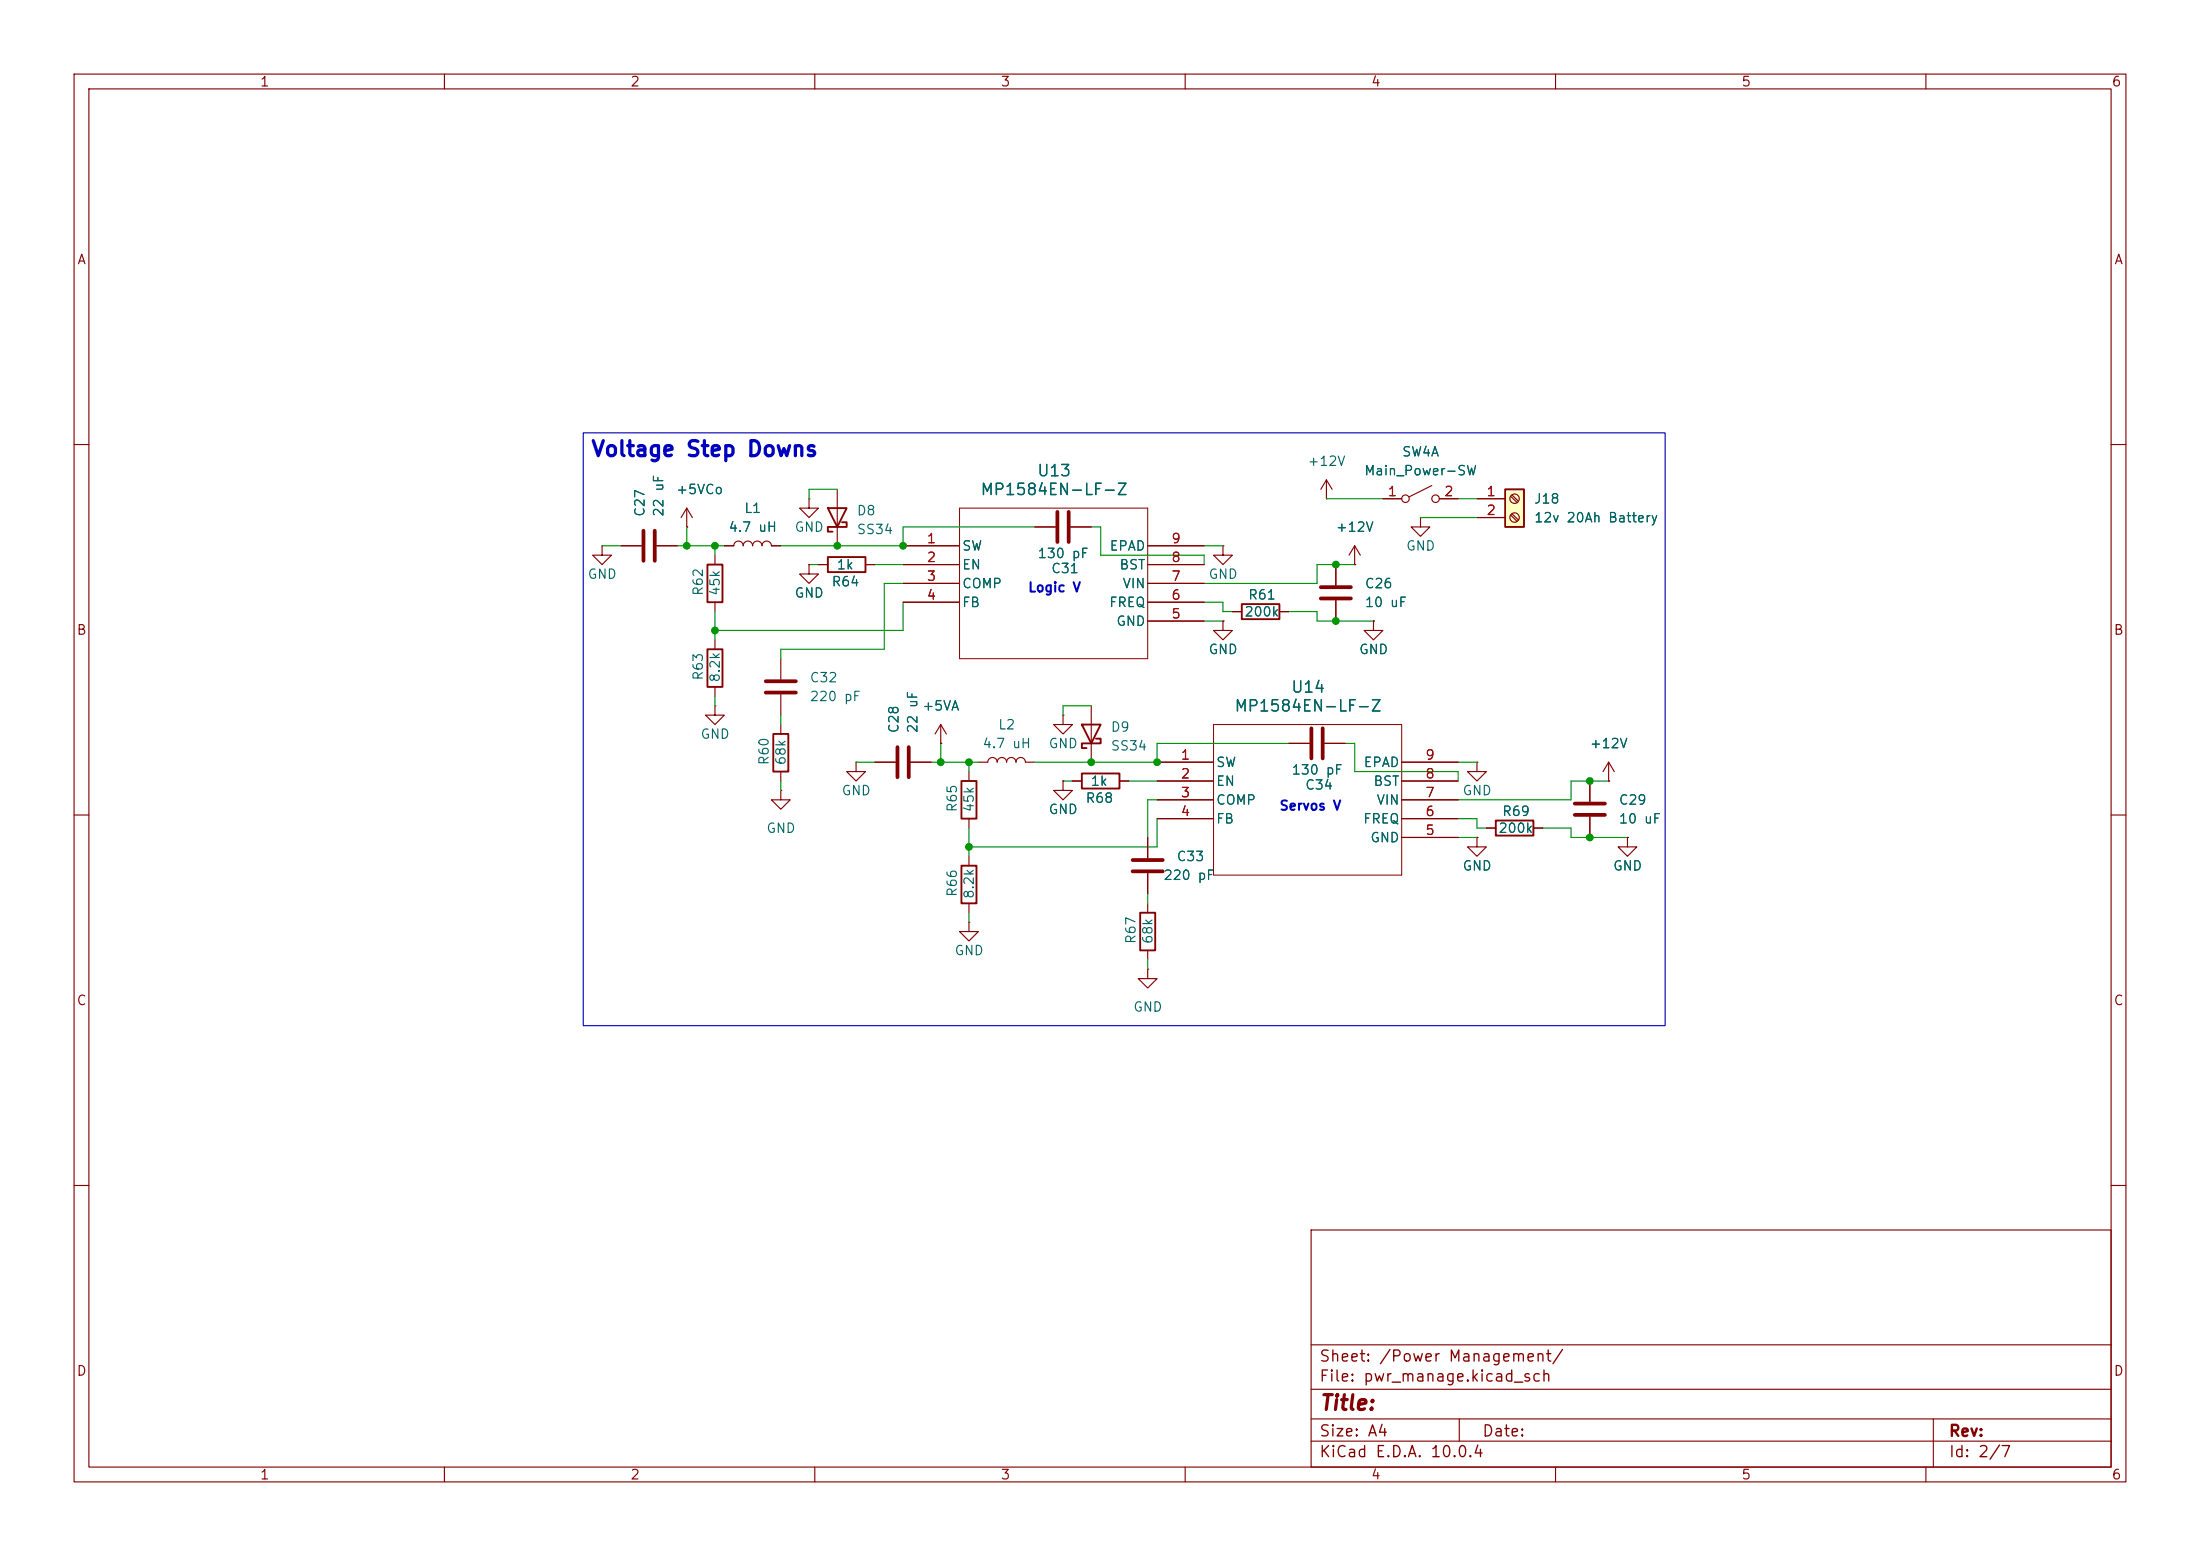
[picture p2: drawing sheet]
<svg xmlns="http://www.w3.org/2000/svg" width="297mm" height="210mm" viewBox="0 0 297 210" stroke-linecap="round" stroke-linejoin="round" font-family="sans-serif">
<g fill="none" stroke="#840000" stroke-width=".15">
<path d="M10 10h277v190h-277zM12 12h273v186h-273zM60 10v2M110 10v2M160 10v2M210 10v2M260 10v2M10 60h2M96.5 74.9v1.3M109.2 67.3v1.3h1.3l-1.3 1.3-1.3-1.3h1.3M109.2 67.3h.1M109.2 76.2v1.3h1.3l-1.3 1.2-1.3-1.2h1.3"/>
<path d="M109.2 76.2h.1M165.1 73.7v1.2h1.3l-1.3 1.3-1.3-1.3h1.3M165.1 73.7h.1M179.1 67.3h.1M179.1 64.8l-.8 1.2M179.1 64.8l.7 1.2M179.1 64.8v2.5M180.3 76.2v2.8M182.9 76.2h.1M182.9 73.7l-.8 1.2M182.9 73.7l.7 1.2M182.9 73.7v2.5"/>
<path d="M186.7 67.3h2.5M191.8 69.9v1.2h1.2l-1.2 1.3-1.3-1.3h1.3M191.8 69.9h.1M193.3 65.5l-3.1 1.6M194.3 67.3h2.5M285 60h2M96.5 81.3v1.3M165.1 83.8v1.3h1.3l-1.3 1.3-1.3-1.3h1.3M165.1 83.8h.1M166.4 82.6h1.2M172.7 82.6h1.3M180.3 81v2.8"/>
<path d="M185.4 83.8v1.3h1.3l-1.3 1.3-1.3-1.3h1.3M185.4 83.8h.1M10 110h2M200.7 111.8h1.2M207 111.8h1.3M217.2 105.4h.1M217.2 102.9l-.8 1.2M217.2 102.9l.7 1.2M217.2 102.9v2.5M219.7 113v1.3h1.3l-1.3 1.3-1.3-1.3h1.3M219.7 113h.1M285 110h2"/>
<path d="M10 160h2M177 166h108v32h-108zM285 160h2M60 198v2M110 198v2M160 198v2M177 194.5h108M177 191.5h108M177 187.5h108M177 181.5h108M197 191.5v3M210 198v2"/>
<path d="M260 198v2M261 191.5v6.5"/>
<circle cx="189.7" cy="67.3" r=".51"/>
<circle cx="193.8" cy="67.3" r=".51"/>
</g>
<path d="M95.5 76.2h2v5.1h-2zM167.6 81.5h5.1v2.1h-5.1zM201.9 110.7h5.1v2.1h-5.1z" fill="none" stroke="#840000" stroke-width=".25"/>
<path d="M178.3 79.2h4.1M178.3 80.8h4.1" fill="none" stroke="#840000" stroke-width=".51"/>
<path d="M203.2 66h2.5v5.1h-2.5z" fill="#ffffc2"/>
<path d="M111.8 75.2h5v2h-5zM111.8 68.6h2.5l-1.3 2.5zM113.7 70.5h.6v.6h-2.5v.7h.6M203.2 66h2.5v5.1h-2.5zM95.5 87.6h2v5.1h-2zM104.4 99.1h2v5h-2zM146 97.8h2.6l-1.3 2.5zM148 99.7h.6v.6h-2.6v.7h.7M129.8 105.4h2v5.1h-2zM129.8 116.8h2v5.1h-2zM146 104.4h5.1v2h-5.1zM153.9 123.2h2.1v5.1h-2.1z" fill="none" stroke="#840000" stroke-width=".25"/>
<g fill="none" stroke="#840000" stroke-width=".15">
<path d="M81.3 73.7v1.2h1.2l-1.2 1.3-1.3-1.3h1.3M81.3 73.7h.1M83.8 73.7h2.8M88.6 73.7h2.8M92.7 71.1h.1M92.7 68.6l-.8 1.3M92.7 68.6l.8 1.3M92.7 68.6v2.5M97.8 73.7h1.3a.64 .64 0 0 1 .6-.7 .64 .64 0 0 1 .6 .7 .64 .64 0 0 1 .7-.7 .64 .64 0 0 1 .6 .7 .64 .64 0 0 1 .6-.7 .64 .64 0 0 1 .7 .7 .64 .64 0 0 1 .6-.7 .64 .64 0 0 1 .6 .7h1.3M109.2 76.2h.1M110.5 76.2h1.3M113 66v7.7"/>
<path d="M116.8 76.2h1.3M121.9 76.2h7.6M121.9 73.7h7.6M121.9 78.7h7.6M139.7 71.1h2.8M144.5 71.1h2.8M154.9 76.2h7.7M154.9 73.7h7.7M154.9 78.7h7.7M180.3 76.2v2.8M182.9 76.2h.1M186.7 67.3h2.5"/>
<path d="M194.3 67.3h2.5M199.4 67.3h3.8M199.4 69.9h3.8M203.9 67l.9 .8M203.9 69.5l.9 .9M204.1 66.8l.9 .8M204.1 69.3l.9 .9M96.5 95.3v1.2h1.3l-1.3 1.3-1.3-1.3h1.3M96.5 95.3h.1M96.5 86.4v1.2M96.5 92.7v1.3M105.4 88.9v2.8"/>
<path d="M105.4 93.7v2.8M105.4 97.8v1.3M121.9 81.3h7.6M127 97.8l-.8 1.3M127 97.8l.8 1.3M127 97.8v2.5M143.5 96.5v1.3h1.3l-1.3 1.3-1.3-1.3h1.3M143.5 96.5h.1M147.3 95.3v7.6M154.9 81.3h7.7M154.9 83.8h7.7M165.1 83.8h.1"/>
<path d="M166.4 82.6h1.2M172.7 82.6h1.3M180.3 81v2.8M185.4 83.8h.1M105.4 106.7v1.3h1.3l-1.3 1.2-1.3-1.2h1.3M105.4 106.7h.1M105.4 104.1v1.3M115.6 102.9v1.2h1.2l-1.2 1.3-1.3-1.3h1.3M115.6 102.9h.1M118.1 102.9h2.8M122.9 102.9h2.8M127 100.3h.1"/>
<path d="M130.8 104.1v1.3M130.8 110.5v1.3M130.8 115.6v1.2M132.1 102.9h1.2a.64 .64 0 0 1 .7-.7 .64 .64 0 0 1 .6 .7 .64 .64 0 0 1 .7-.7 .64 .64 0 0 1 .6 .7 .64 .64 0 0 1 .6-.7 .64 .64 0 0 1 .7 .7 .64 .64 0 0 1 .6-.7 .64 .64 0 0 1 .6 .7h1.3M143.5 105.4v1.3h1.3l-1.3 1.3-1.3-1.3h1.3M143.5 105.4h.1M144.8 105.4h1.2M151.1 105.4h1.3M154.9 113v2.8M154.9 117.9v2.8M156.2 105.4h7.6M156.2 102.9h7.6"/>
<path d="M156.2 108h7.6M156.2 110.5h7.6M174 100.3h2.8M178.8 100.3h2.8M189.2 105.4h7.6M189.2 102.9h7.6M189.2 108h7.6M189.2 110.5h7.6M189.2 113h7.6M199.4 113v1.3h1.3l-1.3 1.3-1.3-1.3h1.3M199.4 113h.1M199.4 102.9v1.2h1.3l-1.3 1.3-1.3-1.3h1.3"/>
<path d="M199.4 102.9h.1M200.7 111.8h1.2M207 111.8h1.3M214.6 105.4v2.8M214.6 110.2v2.8M217.2 105.4h.1M219.7 113h.1M130.8 124.5v1.2h1.3l-1.3 1.3-1.3-1.3h1.3M130.8 124.5h.1M130.8 121.9v1.3M154.9 130.8v1.3h1.3l-1.3 1.3-1.2-1.3h1.2M154.9 130.8h.1"/>
<path d="M154.9 121.9v1.3M154.9 128.3v1.2"/>
<circle cx="204.5" cy="67.3" r=".63"/>
<circle cx="204.5" cy="69.8" r=".63"/>
</g>
<g fill="none" stroke="#840000" stroke-width=".51">
<path d="M86.9 71.6v4.1M88.4 71.6v4.1M142.7 69.1v4.1M144.3 69.1v4.1M103.4 91.9h4M103.4 93.5h4M177 98.3v4.1M178.6 98.3v4.1M121.2 100.8v4.1M122.7 100.8v4.1M152.9 116.1h4.1M152.9 117.6h4.1"/>
<path d="M212.6 108.5h4.1M212.6 110h4.1"/>
</g>
<path d="M129.5 68.6h25.4v20.3h-25.4zM163.8 97.8h25.4v20.3h-25.4z" fill="none" stroke="#840000" stroke-width=".14"/>
<g fill="none" stroke="#009600" stroke-width=".15">
<path d="M81.3 73.7h2.5M91.4 73.7h6.4M92.7 71.1v2.6M96.5 73.7v1.2M109.2 76.2h1.3M113 66h-3.8v1.3M118.1 76.2h3.8M121.9 78.7h-2.5v8.9h-14v1.3M139.7 71.1h-17.8v2.6h-16.5M147.3 71.1h1.3v3.8h14v1.3M162.6 73.7h2.5M179.1 67.3h7.6"/>
<path d="M182.9 76.2h-5.1v2.5h-15.2M191.8 69.9h7.6M196.8 67.3h2.6M96.5 82.6v3.8M96.5 94v1.3M105.4 96.5v1.3M121.9 81.3v3.8h-25.4M147.3 95.3h-3.8v1.2M162.6 83.8h2.5M162.6 81.3h2.5v1.3h1.3M174 82.6h3.8v1.2h7.6M105.4 105.4v1.3"/>
<path d="M115.6 102.9h2.5M125.7 102.9h6.4M127 100.3v2.6M130.8 102.9v1.2M130.8 111.8v3.8M143.5 105.4h1.3M152.4 105.4h3.8M156.2 110.5v3.8h-25.4M156.2 108h-1.3v5M174 100.3h-17.8v2.6h-16.5M181.6 100.3h1.3v3.8h13.9v1.3M196.8 102.9h2.6"/>
<path d="M196.8 110.5h2.6v1.3h1.3M196.8 113h2.6M208.3 111.8h3.8v1.2h7.6M217.2 105.4h-5.1v2.6h-15.3M130.8 123.2v1.3M154.9 120.7v1.2M154.9 129.5v1.3"/>
</g>
<path d="M78.7 58.4h146.1v80h-146.1z" fill="none" stroke="#0000c2" stroke-width=".15"/>
<g fill="#009600" stroke="#009600" stroke-width=".14">
<circle cx="180.3" cy="83.8" r=".46"/>
<circle cx="156.2" cy="102.9" r=".46"/>
<circle cx="214.6" cy="105.4" r=".46"/>
<circle cx="214.6" cy="113" r=".46"/>
<circle cx="180.3" cy="76.2" r=".46"/>
<circle cx="96.5" cy="85.1" r=".46"/>
<circle cx="92.7" cy="73.7" r=".46"/>
<circle cx="96.5" cy="73.7" r=".46"/>
<circle cx="147.3" cy="102.9" r=".46"/>
<circle cx="130.8" cy="114.3" r=".46"/>
<circle cx="127" cy="102.9" r=".46"/>
<circle cx="130.8" cy="102.9" r=".46"/>
<circle cx="113" cy="73.7" r=".46"/>
<circle cx="121.9" cy="73.7" r=".46"/>
</g>
<text font-size="2" fill="#0000c2" x="79.7" y="62.1">Voltage Step Downs</text>
<text font-size="2" fill="#840000" x="178" y="190.8">Title:</text>
<g font-size="1.5" fill="#006464">
<text x="139.9" y="64.7">U13</text>
<text x="132.3" y="67.2">MP1584EN-LF-Z</text>
<text x="174.2" y="93.9">U14</text>
<text x="166.5" y="96.4">MP1584EN-LF-Z</text>
</g>
<g font-size="1.5" fill="#840000">
<text x="178" y="184.2">Sheet: /Power Management/</text>
<text x="178" y="186.9">File: pwr_manage.kicad_sch</text>
<text x="178" y="197.1">KiCad E.D.A. 10.0.4</text>
<text x="178" y="194.3">Size: A4</text>
<text x="200" y="194.3">Date:</text>
<text x="263" y="194.3">Rev:</text>
<text x="263" y="197.1">Id: 2/7</text>
</g>
<g font-size="1.3" fill="#840000">
<text x="35" y="12">1</text>
<text x="85" y="12">2</text>
<text x="135" y="12">3</text>
<text x="185" y="12">4</text>
<text x="235" y="12">5</text>
<text x="285" y="12">6</text>
<text x="10.3" y="36">A</text>
<text x="285.3" y="36">A</text>
<text x="10.3" y="86">B</text>
<text x="285.3" y="86">B</text>
<text x="10.3" y="136">C</text>
<text x="285.3" y="136">C</text>
<text x="10.3" y="186">D</text>
<text x="285.3" y="186">D</text>
<text x="35" y="200">1</text>
<text x="85" y="200">2</text>
<text x="135" y="200">3</text>
<text x="185" y="200">4</text>
<text x="235" y="200">5</text>
<text x="285" y="200">6</text>
</g>
<g font-size="1.3" fill="#006464">
<text x="176.4" y="63.2">+12V</text>
<text x="184.1" y="64.5">Main_Power-SW</text>
<text x="189.2" y="61.9">SW4A</text>
<text x="87.3" y="69.8" transform="rotate(-90 87.3 69.8)">C27</text>
<text x="89.9" y="69.8" transform="rotate(-90 89.9 69.8)">22 uF</text>
<text x="91.2" y="67">+5VCo</text>
<text x="100.4" y="69.6">L1</text>
<text x="115.6" y="69.9">D8</text>
<text x="207" y="68.3">J18</text>
<text x="207" y="70.8">12v 20Ah Battery</text>
<text x="98.3" y="72.1">4.7 uH</text>
<text x="107.2" y="72.1">GND</text>
<text x="112.9" y="77.2">1k</text>
<text x="115.6" y="72.4">SS34</text>
<text x="129.8" y="74.6">SW</text>
<text x="129.8" y="77.2">EN</text>
<text x="140" y="75.6">130 pF</text>
<text x="141.8" y="77.7">C31</text>
<text x="149.7" y="74.6">EPAD</text>
<text x="151" y="77.2">BST</text>
<text x="180.2" y="72.1">+12V</text>
<text x="189.7" y="74.6">GND</text>
<text x="79.2" y="78.4">GND</text>
<text x="95.2" y="80.5" transform="rotate(-90 95.2 80.5)">R62</text>
<text x="97.5" y="80.5" transform="rotate(-90 97.5 80.5)">45k</text>
<text x="107.2" y="81">GND</text>
<text x="112.2" y="79.5">R64</text>
<text x="129.8" y="79.7">COMP</text>
<text x="129.8" y="82.3">FB</text>
<text x="149.6" y="82.3">FREQ</text>
<text x="151.5" y="79.7">VIN</text>
<text x="163.1" y="78.4">GND</text>
<text x="167.9" y="83.5">200k</text>
<text x="168.4" y="81.2">R61</text>
<text x="184.2" y="79.7">C26</text>
<text x="184.2" y="82.3">10 uF</text>
<text x="150.6" y="84.8">GND</text>
<text x="163.1" y="88.6">GND</text>
<text x="183.4" y="88.6">GND</text>
<text x="95.2" y="91.9" transform="rotate(-90 95.2 91.9)">R63</text>
<text x="97.5" y="92.2" transform="rotate(-90 97.5 92.2)">8.2k</text>
<text x="109.2" y="95">220 pF</text>
<text x="109.2" y="92.4">C32</text>
<text x="94.5" y="100">GND</text>
<text x="121.6" y="99.1" transform="rotate(-90 121.6 99.1)">C28</text>
<text x="124.2" y="99.1" transform="rotate(-90 124.2 99.1)">22 uF</text>
<text x="124.4" y="96.2">+5VA</text>
<text x="132.6" y="101.3">4.7 uH</text>
<text x="134.7" y="98.8">L2</text>
<text x="141.5" y="101.3">GND</text>
<text x="149.9" y="99.1">D9</text>
<text x="149.9" y="101.6">SS34</text>
<text x="214.5" y="101.3">+12V</text>
<text x="104.1" y="103.4" transform="rotate(-90 104.1 103.4)">R60</text>
<text x="106.4" y="103.4" transform="rotate(-90 106.4 103.4)">68k</text>
<text x="113.5" y="107.7">GND</text>
<text x="147.2" y="106.4">1k</text>
<text x="164.1" y="103.8">SW</text>
<text x="164.1" y="106.4">EN</text>
<text x="174.3" y="104.9">130 pF</text>
<text x="176.1" y="106.9">C34</text>
<text x="184" y="103.8">EPAD</text>
<text x="185.3" y="106.4">BST</text>
<text x="197.4" y="107.7">GND</text>
<text x="103.4" y="112.7">GND</text>
<text x="129.5" y="109.7" transform="rotate(-90 129.5 109.7)">R65</text>
<text x="131.8" y="109.7" transform="rotate(-90 131.8 109.7)">45k</text>
<text x="141.5" y="110.2">GND</text>
<text x="146.5" y="108.7">R68</text>
<text x="164.1" y="108.9">COMP</text>
<text x="164.1" y="111.5">FB</text>
<text x="183.9" y="111.5">FREQ</text>
<text x="185.7" y="108.9">VIN</text>
<text x="202.2" y="112.7">200k</text>
<text x="202.7" y="110.4">R69</text>
<text x="218.4" y="108.9">C29</text>
<text x="218.4" y="111.5">10 uF</text>
<text x="157" y="119.1">220 pF</text>
<text x="158.8" y="116.5">C33</text>
<text x="184.9" y="114">GND</text>
<text x="197.4" y="117.8">GND</text>
<text x="217.7" y="117.8">GND</text>
<text x="129.5" y="121.1" transform="rotate(-90 129.5 121.1)">R66</text>
<text x="131.8" y="121.4" transform="rotate(-90 131.8 121.4)">8.2k</text>
<text x="128.8" y="129.2">GND</text>
<text x="153.6" y="127.5" transform="rotate(-90 153.6 127.5)">R67</text>
<text x="155.9" y="127.5" transform="rotate(-90 155.9 127.5)">68k</text>
<text x="152.9" y="136.9">GND</text>
</g>
<g font-size="1.3" fill="#a90000">
<text x="187.3" y="67.3">1</text>
<text x="194.9" y="67.3">2</text>
<text x="200.6" y="67.3">1</text>
<text x="200.6" y="69.8">2</text>
<text x="125" y="73.6">1</text>
<text x="125" y="76.2">2</text>
<text x="158" y="76.2">8</text>
<text x="158" y="73.6">9</text>
<text x="125" y="78.7">3</text>
<text x="125" y="81.3">4</text>
<text x="158" y="83.8">5</text>
<text x="158" y="81.3">6</text>
<text x="158" y="78.7">7</text>
<text x="159.3" y="102.8">1</text>
<text x="159.3" y="105.4">2</text>
<text x="159.3" y="107.9">3</text>
<text x="192.3" y="107.9">7</text>
<text x="192.3" y="105.4">8</text>
<text x="192.3" y="102.8">9</text>
<text x="159.3" y="110.5">4</text>
<text x="192.3" y="113">5</text>
<text x="192.3" y="110.5">6</text>
</g>
<g font-size="1.3" fill="#0000c2">
<text x="138.7" y="80.2">Logic V</text>
<text x="172.6" y="109.7">Servos V</text>
</g>
</svg>
